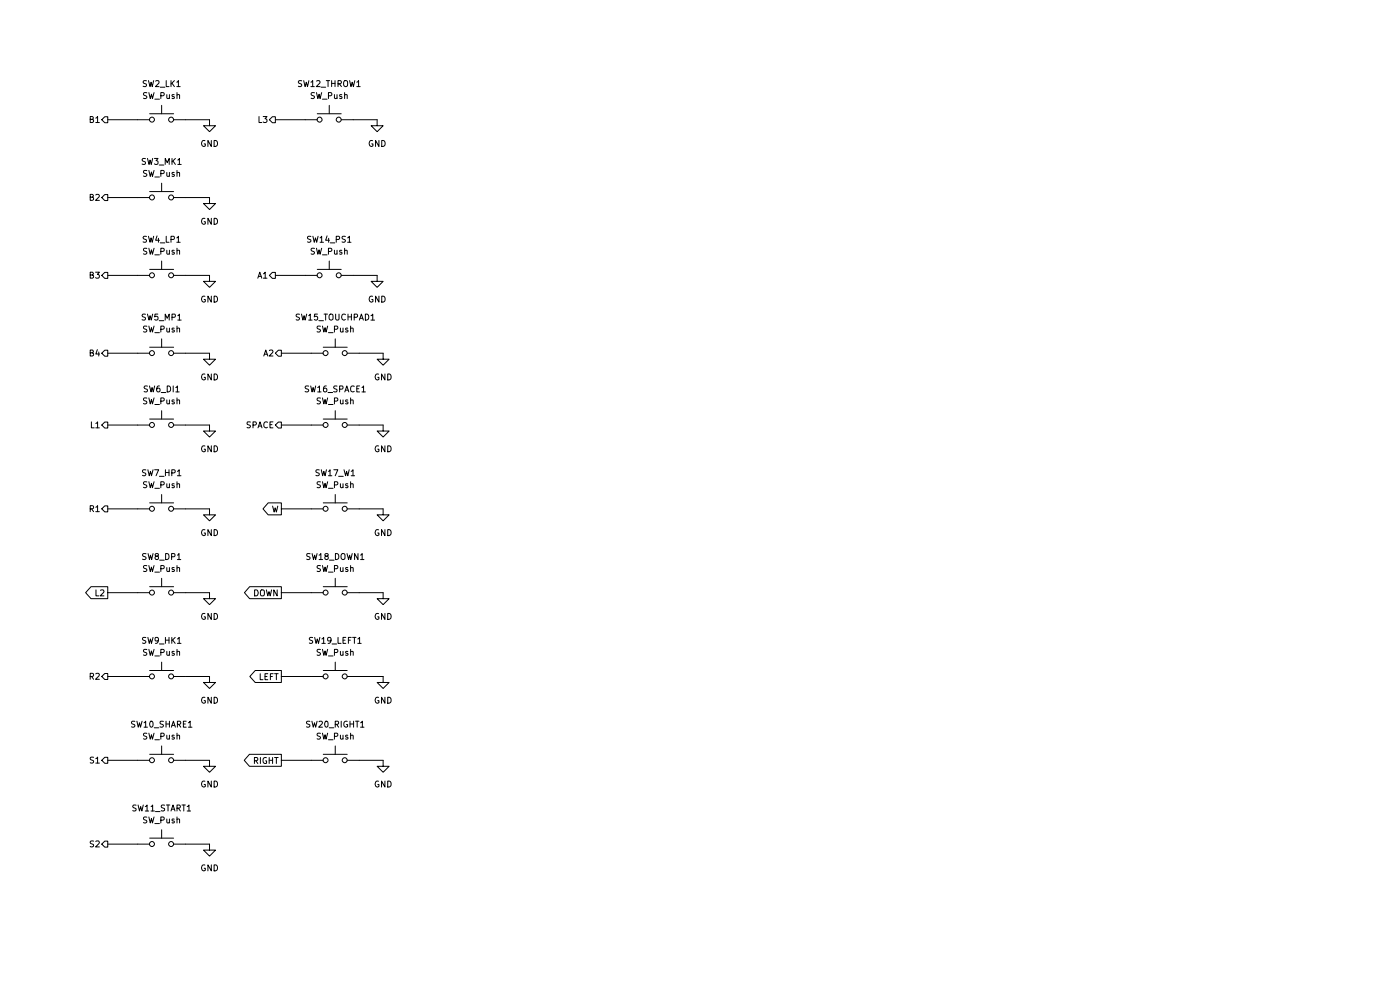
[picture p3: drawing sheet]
(kicad_sch
 (version 20231120)
 (generator "eeschema")
 (generator_version "8.0")
 (paper "A4")
 (lib_symbols
  (symbol "Switch:SW_Push"
   (pin_numbers hide)
   (pin_names
    (offset 1.016) hide) (exclude_from_sim no) (in_bom yes) (on_board yes)
   (property "Reference" "SW" (at 1.27 2.54 0) (effects (font (size 1.27 1.27)) (justify left)))
   (property "Value" "SW_Push" (at 0 -1.524 0) (effects (font (size 1.27 1.27))))
   (property "Footprint" "" (at 0 5.08 0) (effects (font (size 1.27 1.27)) (hide yes)))
   (property "Datasheet" "~" (at 0 5.08 0) (effects (font (size 1.27 1.27)) (hide yes)))
   (property "Description" "Push button switch, generic, two pins" (at 0 0 0) (effects (font (size 1.27 1.27)) (hide yes)))
   (symbol "SW_Push_0_1"
    (circle (center -2.032 0) (radius 0.508) (stroke (width 0) (type default)) (fill (type none)))
    (polyline (pts (xy 0 1.27) (xy 0 3.048)) (stroke (width 0) (type default)) (fill (type none)))
    (polyline (pts (xy 2.54 1.27) (xy -2.54 1.27)) (stroke (width 0) (type default)) (fill (type none)))
    (circle (center 2.032 0) (radius 0.508) (stroke (width 0) (type default)) (fill (type none)))
    (pin passive line (at -5.08 0 0) (length 2.54) (name "1" (effects (font (size 1.27 1.27)))) (number "1" (effects (font (size 1.27 1.27)))))
    (pin passive line (at 5.08 0 180) (length 2.54) (name "2" (effects (font (size 1.27 1.27)))) (number "2" (effects (font (size 1.27 1.27)))))))
  (symbol "power:GND"
   (power)
   (pin_names
    (offset 0)) (exclude_from_sim no) (in_bom yes) (on_board yes)
   (property "Reference" "#PWR" (at 0 -6.35 0) (effects (font (size 1.27 1.27)) (hide yes)))
   (property "Value" "GND" (at 0 -3.81 0) (effects (font (size 1.27 1.27))))
   (property "Footprint" "" (at 0 0 0) (effects (font (size 1.27 1.27)) (hide yes)))
   (property "Datasheet" "" (at 0 0 0) (effects (font (size 1.27 1.27)) (hide yes)))
   (property "Description" "Power symbol creates a global label with name \"GND\" , ground" (at 0 0 0) (effects (font (size 1.27 1.27)) (hide yes)))
   (symbol "GND_0_1"
    (polyline (pts (xy 0 0) (xy 0 -1.27) (xy 1.27 -1.27) (xy 0 -2.54) (xy -1.27 -1.27) (xy 0 -1.27)) (stroke (width 0) (type default)) (fill (type none))))
   (symbol "GND_1_1"
    (pin power_in line (at 0 0 270) (length 0) hide (name "GND" (effects (font (size 1.27 1.27)))) (number "1" (effects (font (size 1.27 1.27))))))))
 (wire
  (pts (xy 22.86 74.93) (xy 29.21 74.93))
  (stroke (width 0) (type default)))
 (wire
  (pts (xy 59.69 90.17) (xy 66.04 90.17))
  (stroke (width 0) (type default)))
 (wire
  (pts (xy 58.42 58.42) (xy 64.77 58.42))
  (stroke (width 0) (type default)))
 (wire
  (pts (xy 58.42 25.4) (xy 64.77 25.4))
  (stroke (width 0) (type default)))
 (wire
  (pts (xy 39.37 90.17) (xy 44.45 90.17))
  (stroke (width 0) (type default)))
 (wire
  (pts (xy 76.2 143.51) (xy 81.28 143.51))
  (stroke (width 0) (type default)))
 (wire
  (pts (xy 39.37 143.51) (xy 44.45 143.51))
  (stroke (width 0) (type default)))
 (wire
  (pts (xy 76.2 90.17) (xy 81.28 90.17))
  (stroke (width 0) (type default)))
 (wire
  (pts (xy 22.86 107.95) (xy 29.21 107.95))
  (stroke (width 0) (type default)))
 (wire
  (pts (xy 22.86 125.73) (xy 29.21 125.73))
  (stroke (width 0) (type default)))
 (wire
  (pts (xy 39.37 179.07) (xy 44.45 179.07))
  (stroke (width 0) (type default)))
 (wire
  (pts (xy 59.69 125.73) (xy 66.04 125.73))
  (stroke (width 0) (type default)))
 (wire
  (pts (xy 22.86 143.51) (xy 29.21 143.51))
  (stroke (width 0) (type default)))
 (wire
  (pts (xy 76.2 74.93) (xy 81.28 74.93))
  (stroke (width 0) (type default)))
 (wire
  (pts (xy 22.86 90.17) (xy 29.21 90.17))
  (stroke (width 0) (type default)))
 (wire
  (pts (xy 22.86 41.91) (xy 29.21 41.91))
  (stroke (width 0) (type default)))
 (wire
  (pts (xy 39.37 125.73) (xy 44.45 125.73))
  (stroke (width 0) (type default)))
 (wire
  (pts (xy 39.37 25.4) (xy 44.45 25.4))
  (stroke (width 0) (type default)))
 (wire
  (pts (xy 39.37 107.95) (xy 44.45 107.95))
  (stroke (width 0) (type default)))
 (wire
  (pts (xy 59.69 143.51) (xy 66.04 143.51))
  (stroke (width 0) (type default)))
 (wire
  (pts (xy 76.2 107.95) (xy 81.28 107.95))
  (stroke (width 0) (type default)))
 (wire
  (pts (xy 59.69 74.93) (xy 66.04 74.93))
  (stroke (width 0) (type default)))
 (wire
  (pts (xy 22.86 179.07) (xy 29.21 179.07))
  (stroke (width 0) (type default)))
 (wire
  (pts (xy 76.2 125.73) (xy 81.28 125.73))
  (stroke (width 0) (type default)))
 (wire
  (pts (xy 22.86 58.42) (xy 29.21 58.42))
  (stroke (width 0) (type default)))
 (wire
  (pts (xy 39.37 74.93) (xy 44.45 74.93))
  (stroke (width 0) (type default)))
 (wire
  (pts (xy 39.37 58.42) (xy 44.45 58.42))
  (stroke (width 0) (type default)))
 (wire
  (pts (xy 39.37 41.91) (xy 44.45 41.91))
  (stroke (width 0) (type default)))
 (wire
  (pts (xy 76.2 161.29) (xy 81.28 161.29))
  (stroke (width 0) (type default)))
 (wire
  (pts (xy 74.93 58.42) (xy 80.01 58.42))
  (stroke (width 0) (type default)))
 (wire
  (pts (xy 22.86 25.4) (xy 29.21 25.4))
  (stroke (width 0) (type default)))
 (wire
  (pts (xy 39.37 161.29) (xy 44.45 161.29))
  (stroke (width 0) (type default)))
 (wire
  (pts (xy 59.69 107.95) (xy 66.04 107.95))
  (stroke (width 0) (type default)))
 (wire
  (pts (xy 22.86 161.29) (xy 29.21 161.29))
  (stroke (width 0) (type default)))
 (wire
  (pts (xy 59.69 161.29) (xy 66.04 161.29))
  (stroke (width 0) (type default)))
 (wire
  (pts (xy 74.93 25.4) (xy 80.01 25.4))
  (stroke (width 0) (type default)))
 (global_label "W"
  (shape output)
  (at 59.69 107.95 180)
  (fields_autoplaced yes)
  (effects (font (size 1.27 1.27)) (justify right))
  (property "Intersheetrefs" "${INTERSHEET_REFS}" (at 55.2534 107.95 0) (effects (font (size 1.27 1.27)) (justify right) (hide yes))))
 (global_label "RIGHT"
  (shape output)
  (at 59.69 161.29 180)
  (fields_autoplaced yes)
  (effects (font (size 1.27 1.27)) (justify right))
  (property "Intersheetrefs" "${INTERSHEET_REFS}" (at 51.2619 161.29 0) (effects (font (size 1.27 1.27)) (justify right) (hide yes))))
 (global_label "LEFT"
  (shape output)
  (at 59.69 143.51 180)
  (fields_autoplaced yes)
  (effects (font (size 1.27 1.27)) (justify right))
  (property "Intersheetrefs" "${INTERSHEET_REFS}" (at 52.4715 143.51 0) (effects (font (size 1.27 1.27)) (justify right) (hide yes))))
 (global_label "L2"
  (shape output)
  (at 22.86 125.73 180)
  (fields_autoplaced yes)
  (effects (font (size 1.27 1.27)) (justify right))
  (property "Intersheetrefs" "${INTERSHEET_REFS}" (at 17.6372 125.73 0) (effects (font (size 1.27 1.27)) (justify right) (hide yes))))
 (global_label "DOWN"
  (shape output)
  (at 59.69 125.73 180)
  (fields_autoplaced yes)
  (effects (font (size 1.27 1.27)) (justify right))
  (property "Intersheetrefs" "${INTERSHEET_REFS}" (at 51.3224 125.73 0) (effects (font (size 1.27 1.27)) (justify right) (hide yes))))
 (hierarchical_label "A2"
  (shape output)
  (at 59.69 74.93 180)
  (fields_autoplaced yes)
  (effects (font (size 1.27 1.27)) (justify right)))
 (hierarchical_label "B1"
  (shape output)
  (at 22.86 25.4 180)
  (fields_autoplaced yes)
  (effects (font (size 1.27 1.27)) (justify right)))
 (hierarchical_label "SPACE"
  (shape output)
  (at 59.69 90.17 180)
  (fields_autoplaced yes)
  (effects (font (size 1.27 1.27)) (justify right)))
 (hierarchical_label "B3"
  (shape output)
  (at 22.86 58.42 180)
  (fields_autoplaced yes)
  (effects (font (size 1.27 1.27)) (justify right)))
 (hierarchical_label "B4"
  (shape output)
  (at 22.86 74.93 180)
  (fields_autoplaced yes)
  (effects (font (size 1.27 1.27)) (justify right)))
 (hierarchical_label "S2"
  (shape output)
  (at 22.86 179.07 180)
  (fields_autoplaced yes)
  (effects (font (size 1.27 1.27)) (justify right)))
 (hierarchical_label "B2"
  (shape output)
  (at 22.86 41.91 180)
  (fields_autoplaced yes)
  (effects (font (size 1.27 1.27)) (justify right)))
 (hierarchical_label "R1"
  (shape output)
  (at 22.86 107.95 180)
  (fields_autoplaced yes)
  (effects (font (size 1.27 1.27)) (justify right)))
 (hierarchical_label "L1"
  (shape output)
  (at 22.86 90.17 180)
  (fields_autoplaced yes)
  (effects (font (size 1.27 1.27)) (justify right)))
 (hierarchical_label "A1"
  (shape output)
  (at 58.42 58.42 180)
  (fields_autoplaced yes)
  (effects (font (size 1.27 1.27)) (justify right)))
 (hierarchical_label "R2"
  (shape output)
  (at 22.86 143.51 180)
  (fields_autoplaced yes)
  (effects (font (size 1.27 1.27)) (justify right)))
 (hierarchical_label "S1"
  (shape output)
  (at 22.86 161.29 180)
  (fields_autoplaced yes)
  (effects (font (size 1.27 1.27)) (justify right)))
 (hierarchical_label "L3"
  (shape output)
  (at 58.42 25.4 180)
  (fields_autoplaced yes)
  (effects (font (size 1.27 1.27)) (justify right)))
 (symbol
  (lib_id "Switch:SW_Push")
  (at 71.12 125.73 0)
  (unit 1)
  (exclude_from_sim no)
  (in_bom no)
  (on_board yes)
  (dnp no)
  (fields_autoplaced yes)
  (property "Reference" "SW18_DOWN1" (at 71.12 118.11 0) (effects (font (size 1.27 1.27))))
  (property "Value" "SW_Push" (at 71.12 120.65 0) (effects (font (size 1.27 1.27))))
  (property "Footprint" "PCM_Switch_Keyboard_Hotswap_Kailh:SW_Hotswap_Kailh_MX_1.00u" (at 71.12 120.65 0) (effects (font (size 1.27 1.27)) (hide yes)))
  (property "Datasheet" "~" (at 71.12 120.65 0) (effects (font (size 1.27 1.27)) (hide yes)))
  (property "Description" "" (at 71.12 125.73 0) (effects (font (size 1.27 1.27)) (hide yes)))
  (pin "1")
  (pin "2"))
 (symbol
  (lib_id "power:GND")
  (at 81.28 90.17 0)
  (unit 1)
  (exclude_from_sim no)
  (in_bom yes)
  (on_board yes)
  (dnp no)
  (fields_autoplaced yes)
  (property "Reference" "#PWR040" (at 81.28 96.52 0) (effects (font (size 1.27 1.27)) (hide yes)))
  (property "Value" "GND" (at 81.28 95.25 0) (effects (font (size 1.27 1.27))))
  (property "Footprint" "" (at 81.28 90.17 0) (effects (font (size 1.27 1.27)) (hide yes)))
  (property "Datasheet" "" (at 81.28 90.17 0) (effects (font (size 1.27 1.27)) (hide yes)))
  (property "Description" "" (at 81.28 90.17 0) (effects (font (size 1.27 1.27)) (hide yes)))
  (pin "1"))
 (symbol
  (lib_id "power:GND")
  (at 44.45 125.73 0)
  (unit 1)
  (exclude_from_sim no)
  (in_bom yes)
  (on_board yes)
  (dnp no)
  (fields_autoplaced yes)
  (property "Reference" "#PWR032" (at 44.45 132.08 0) (effects (font (size 1.27 1.27)) (hide yes)))
  (property "Value" "GND" (at 44.45 130.81 0) (effects (font (size 1.27 1.27))))
  (property "Footprint" "" (at 44.45 125.73 0) (effects (font (size 1.27 1.27)) (hide yes)))
  (property "Datasheet" "" (at 44.45 125.73 0) (effects (font (size 1.27 1.27)) (hide yes)))
  (property "Description" "" (at 44.45 125.73 0) (effects (font (size 1.27 1.27)) (hide yes)))
  (pin "1"))
 (symbol
  (lib_id "Switch:SW_Push")
  (at 34.29 74.93 0)
  (unit 1)
  (exclude_from_sim no)
  (in_bom no)
  (on_board yes)
  (dnp no)
  (fields_autoplaced yes)
  (property "Reference" "SW5_MP1" (at 34.29 67.31 0) (effects (font (size 1.27 1.27))))
  (property "Value" "SW_Push" (at 34.29 69.85 0) (effects (font (size 1.27 1.27))))
  (property "Footprint" "PCM_Switch_Keyboard_Hotswap_Kailh:SW_Hotswap_Kailh_MX" (at 34.29 69.85 0) (effects (font (size 1.27 1.27)) (hide yes)))
  (property "Datasheet" "~" (at 34.29 69.85 0) (effects (font (size 1.27 1.27)) (hide yes)))
  (property "Description" "" (at 34.29 74.93 0) (effects (font (size 1.27 1.27)) (hide yes)))
  (pin "1")
  (pin "2"))
 (symbol
  (lib_id "power:GND")
  (at 81.28 74.93 0)
  (unit 1)
  (exclude_from_sim no)
  (in_bom yes)
  (on_board yes)
  (dnp no)
  (fields_autoplaced yes)
  (property "Reference" "#PWR039" (at 81.28 81.28 0) (effects (font (size 1.27 1.27)) (hide yes)))
  (property "Value" "GND" (at 81.28 80.01 0) (effects (font (size 1.27 1.27))))
  (property "Footprint" "" (at 81.28 74.93 0) (effects (font (size 1.27 1.27)) (hide yes)))
  (property "Datasheet" "" (at 81.28 74.93 0) (effects (font (size 1.27 1.27)) (hide yes)))
  (property "Description" "" (at 81.28 74.93 0) (effects (font (size 1.27 1.27)) (hide yes)))
  (pin "1"))
 (symbol
  (lib_id "power:GND")
  (at 44.45 143.51 0)
  (unit 1)
  (exclude_from_sim no)
  (in_bom yes)
  (on_board yes)
  (dnp no)
  (fields_autoplaced yes)
  (property "Reference" "#PWR033" (at 44.45 149.86 0) (effects (font (size 1.27 1.27)) (hide yes)))
  (property "Value" "GND" (at 44.45 148.59 0) (effects (font (size 1.27 1.27))))
  (property "Footprint" "" (at 44.45 143.51 0) (effects (font (size 1.27 1.27)) (hide yes)))
  (property "Datasheet" "" (at 44.45 143.51 0) (effects (font (size 1.27 1.27)) (hide yes)))
  (property "Description" "" (at 44.45 143.51 0) (effects (font (size 1.27 1.27)) (hide yes)))
  (pin "1"))
 (symbol
  (lib_id "Switch:SW_Push")
  (at 71.12 161.29 0)
  (unit 1)
  (exclude_from_sim no)
  (in_bom no)
  (on_board yes)
  (dnp no)
  (fields_autoplaced yes)
  (property "Reference" "SW20_RIGHT1" (at 71.12 153.67 0) (effects (font (size 1.27 1.27))))
  (property "Value" "SW_Push" (at 71.12 156.21 0) (effects (font (size 1.27 1.27))))
  (property "Footprint" "PCM_Switch_Keyboard_Hotswap_Kailh:SW_Hotswap_Kailh_MX_1.00u" (at 71.12 156.21 0) (effects (font (size 1.27 1.27)) (hide yes)))
  (property "Datasheet" "~" (at 71.12 156.21 0) (effects (font (size 1.27 1.27)) (hide yes)))
  (property "Description" "" (at 71.12 161.29 0) (effects (font (size 1.27 1.27)) (hide yes)))
  (pin "1")
  (pin "2"))
 (symbol
  (lib_id "power:GND")
  (at 81.28 125.73 0)
  (unit 1)
  (exclude_from_sim no)
  (in_bom yes)
  (on_board yes)
  (dnp no)
  (fields_autoplaced yes)
  (property "Reference" "#PWR042" (at 81.28 132.08 0) (effects (font (size 1.27 1.27)) (hide yes)))
  (property "Value" "GND" (at 81.28 130.81 0) (effects (font (size 1.27 1.27))))
  (property "Footprint" "" (at 81.28 125.73 0) (effects (font (size 1.27 1.27)) (hide yes)))
  (property "Datasheet" "" (at 81.28 125.73 0) (effects (font (size 1.27 1.27)) (hide yes)))
  (property "Description" "" (at 81.28 125.73 0) (effects (font (size 1.27 1.27)) (hide yes)))
  (pin "1"))
 (symbol
  (lib_id "power:GND")
  (at 80.01 25.4 0)
  (unit 1)
  (exclude_from_sim no)
  (in_bom yes)
  (on_board yes)
  (dnp no)
  (fields_autoplaced yes)
  (property "Reference" "#PWR036" (at 80.01 31.75 0) (effects (font (size 1.27 1.27)) (hide yes)))
  (property "Value" "GND" (at 80.01 30.48 0) (effects (font (size 1.27 1.27))))
  (property "Footprint" "" (at 80.01 25.4 0) (effects (font (size 1.27 1.27)) (hide yes)))
  (property "Datasheet" "" (at 80.01 25.4 0) (effects (font (size 1.27 1.27)) (hide yes)))
  (property "Description" "" (at 80.01 25.4 0) (effects (font (size 1.27 1.27)) (hide yes)))
  (pin "1"))
 (symbol
  (lib_id "power:GND")
  (at 81.28 107.95 0)
  (unit 1)
  (exclude_from_sim no)
  (in_bom yes)
  (on_board yes)
  (dnp no)
  (fields_autoplaced yes)
  (property "Reference" "#PWR041" (at 81.28 114.3 0) (effects (font (size 1.27 1.27)) (hide yes)))
  (property "Value" "GND" (at 81.28 113.03 0) (effects (font (size 1.27 1.27))))
  (property "Footprint" "" (at 81.28 107.95 0) (effects (font (size 1.27 1.27)) (hide yes)))
  (property "Datasheet" "" (at 81.28 107.95 0) (effects (font (size 1.27 1.27)) (hide yes)))
  (property "Description" "" (at 81.28 107.95 0) (effects (font (size 1.27 1.27)) (hide yes)))
  (pin "1"))
 (symbol
  (lib_id "Switch:SW_Push")
  (at 71.12 107.95 0)
  (unit 1)
  (exclude_from_sim no)
  (in_bom no)
  (on_board yes)
  (dnp no)
  (fields_autoplaced yes)
  (property "Reference" "SW17_W1" (at 71.12 100.33 0) (effects (font (size 1.27 1.27))))
  (property "Value" "SW_Push" (at 71.12 102.87 0) (effects (font (size 1.27 1.27))))
  (property "Footprint" "PCM_Switch_Keyboard_Hotswap_Kailh:SW_Hotswap_Kailh_MX_1.00u" (at 71.12 102.87 0) (effects (font (size 1.27 1.27)) (hide yes)))
  (property "Datasheet" "~" (at 71.12 102.87 0) (effects (font (size 1.27 1.27)) (hide yes)))
  (property "Description" "" (at 71.12 107.95 0) (effects (font (size 1.27 1.27)) (hide yes)))
  (pin "1")
  (pin "2"))
 (symbol
  (lib_id "power:GND")
  (at 44.45 25.4 0)
  (unit 1)
  (exclude_from_sim no)
  (in_bom yes)
  (on_board yes)
  (dnp no)
  (fields_autoplaced yes)
  (property "Reference" "#PWR026" (at 44.45 31.75 0) (effects (font (size 1.27 1.27)) (hide yes)))
  (property "Value" "GND" (at 44.45 30.48 0) (effects (font (size 1.27 1.27))))
  (property "Footprint" "" (at 44.45 25.4 0) (effects (font (size 1.27 1.27)) (hide yes)))
  (property "Datasheet" "" (at 44.45 25.4 0) (effects (font (size 1.27 1.27)) (hide yes)))
  (property "Description" "" (at 44.45 25.4 0) (effects (font (size 1.27 1.27)) (hide yes)))
  (pin "1"))
 (symbol
  (lib_id "Switch:SW_Push")
  (at 34.29 179.07 0)
  (unit 1)
  (exclude_from_sim no)
  (in_bom no)
  (on_board yes)
  (dnp no)
  (fields_autoplaced yes)
  (property "Reference" "SW11_START1" (at 34.29 171.45 0) (effects (font (size 1.27 1.27))))
  (property "Value" "SW_Push" (at 34.29 173.99 0) (effects (font (size 1.27 1.27))))
  (property "Footprint" "PCM_Switch_Keyboard_Cherry_MX:SW_Cherry_MX_PCB" (at 34.29 173.99 0) (effects (font (size 1.27 1.27)) (hide yes)))
  (property "Datasheet" "~" (at 34.29 173.99 0) (effects (font (size 1.27 1.27)) (hide yes)))
  (property "Description" "" (at 34.29 179.07 0) (effects (font (size 1.27 1.27)) (hide yes)))
  (pin "1")
  (pin "2"))
 (symbol
  (lib_id "Switch:SW_Push")
  (at 71.12 90.17 0)
  (unit 1)
  (exclude_from_sim no)
  (in_bom no)
  (on_board yes)
  (dnp no)
  (fields_autoplaced yes)
  (property "Reference" "SW16_SPACE1" (at 71.12 82.55 0) (effects (font (size 1.27 1.27))))
  (property "Value" "SW_Push" (at 71.12 85.09 0) (effects (font (size 1.27 1.27))))
  (property "Footprint" "PCM_Switch_Keyboard_Hotswap_Kailh:SW_Hotswap_Kailh_MX" (at 71.12 85.09 0) (effects (font (size 1.27 1.27)) (hide yes)))
  (property "Datasheet" "~" (at 71.12 85.09 0) (effects (font (size 1.27 1.27)) (hide yes)))
  (property "Description" "" (at 71.12 90.17 0) (effects (font (size 1.27 1.27)) (hide yes)))
  (pin "1")
  (pin "2"))
 (symbol
  (lib_id "power:GND")
  (at 44.45 90.17 0)
  (unit 1)
  (exclude_from_sim no)
  (in_bom yes)
  (on_board yes)
  (dnp no)
  (fields_autoplaced yes)
  (property "Reference" "#PWR030" (at 44.45 96.52 0) (effects (font (size 1.27 1.27)) (hide yes)))
  (property "Value" "GND" (at 44.45 95.25 0) (effects (font (size 1.27 1.27))))
  (property "Footprint" "" (at 44.45 90.17 0) (effects (font (size 1.27 1.27)) (hide yes)))
  (property "Datasheet" "" (at 44.45 90.17 0) (effects (font (size 1.27 1.27)) (hide yes)))
  (property "Description" "" (at 44.45 90.17 0) (effects (font (size 1.27 1.27)) (hide yes)))
  (pin "1"))
 (symbol
  (lib_id "Switch:SW_Push")
  (at 69.85 25.4 0)
  (unit 1)
  (exclude_from_sim no)
  (in_bom no)
  (on_board yes)
  (dnp no)
  (fields_autoplaced yes)
  (property "Reference" "SW12_THROW1" (at 69.85 17.78 0) (effects (font (size 1.27 1.27))))
  (property "Value" "SW_Push" (at 69.85 20.32 0) (effects (font (size 1.27 1.27))))
  (property "Footprint" "PCM_Switch_Keyboard_Hotswap_Kailh:SW_Hotswap_Kailh_MX" (at 69.85 20.32 0) (effects (font (size 1.27 1.27)) (hide yes)))
  (property "Datasheet" "~" (at 69.85 20.32 0) (effects (font (size 1.27 1.27)) (hide yes)))
  (property "Description" "" (at 69.85 25.4 0) (effects (font (size 1.27 1.27)) (hide yes)))
  (pin "1")
  (pin "2"))
 (symbol
  (lib_id "Switch:SW_Push")
  (at 34.29 41.91 0)
  (unit 1)
  (exclude_from_sim no)
  (in_bom no)
  (on_board yes)
  (dnp no)
  (fields_autoplaced yes)
  (property "Reference" "SW3_MK1" (at 34.29 34.29 0) (effects (font (size 1.27 1.27))))
  (property "Value" "SW_Push" (at 34.29 36.83 0) (effects (font (size 1.27 1.27))))
  (property "Footprint" "PCM_Switch_Keyboard_Hotswap_Kailh:SW_Hotswap_Kailh_MX" (at 34.29 36.83 0) (effects (font (size 1.27 1.27)) (hide yes)))
  (property "Datasheet" "~" (at 34.29 36.83 0) (effects (font (size 1.27 1.27)) (hide yes)))
  (property "Description" "" (at 34.29 41.91 0) (effects (font (size 1.27 1.27)) (hide yes)))
  (pin "1")
  (pin "2"))
 (symbol
  (lib_id "power:GND")
  (at 44.45 107.95 0)
  (unit 1)
  (exclude_from_sim no)
  (in_bom yes)
  (on_board yes)
  (dnp no)
  (fields_autoplaced yes)
  (property "Reference" "#PWR031" (at 44.45 114.3 0) (effects (font (size 1.27 1.27)) (hide yes)))
  (property "Value" "GND" (at 44.45 113.03 0) (effects (font (size 1.27 1.27))))
  (property "Footprint" "" (at 44.45 107.95 0) (effects (font (size 1.27 1.27)) (hide yes)))
  (property "Datasheet" "" (at 44.45 107.95 0) (effects (font (size 1.27 1.27)) (hide yes)))
  (property "Description" "" (at 44.45 107.95 0) (effects (font (size 1.27 1.27)) (hide yes)))
  (pin "1"))
 (symbol
  (lib_id "Switch:SW_Push")
  (at 34.29 161.29 0)
  (unit 1)
  (exclude_from_sim no)
  (in_bom no)
  (on_board yes)
  (dnp no)
  (fields_autoplaced yes)
  (property "Reference" "SW10_SHARE1" (at 34.29 153.67 0) (effects (font (size 1.27 1.27))))
  (property "Value" "SW_Push" (at 34.29 156.21 0) (effects (font (size 1.27 1.27))))
  (property "Footprint" "PCM_Switch_Keyboard_Cherry_MX:SW_Cherry_MX_PCB" (at 34.29 156.21 0) (effects (font (size 1.27 1.27)) (hide yes)))
  (property "Datasheet" "~" (at 34.29 156.21 0) (effects (font (size 1.27 1.27)) (hide yes)))
  (property "Description" "" (at 34.29 161.29 0) (effects (font (size 1.27 1.27)) (hide yes)))
  (pin "1")
  (pin "2"))
 (symbol
  (lib_id "power:GND")
  (at 44.45 74.93 0)
  (unit 1)
  (exclude_from_sim no)
  (in_bom yes)
  (on_board yes)
  (dnp no)
  (fields_autoplaced yes)
  (property "Reference" "#PWR029" (at 44.45 81.28 0) (effects (font (size 1.27 1.27)) (hide yes)))
  (property "Value" "GND" (at 44.45 80.01 0) (effects (font (size 1.27 1.27))))
  (property "Footprint" "" (at 44.45 74.93 0) (effects (font (size 1.27 1.27)) (hide yes)))
  (property "Datasheet" "" (at 44.45 74.93 0) (effects (font (size 1.27 1.27)) (hide yes)))
  (property "Description" "" (at 44.45 74.93 0) (effects (font (size 1.27 1.27)) (hide yes)))
  (pin "1"))
 (symbol
  (lib_id "Switch:SW_Push")
  (at 34.29 58.42 0)
  (unit 1)
  (exclude_from_sim no)
  (in_bom no)
  (on_board yes)
  (dnp no)
  (fields_autoplaced yes)
  (property "Reference" "SW4_LP1" (at 34.29 50.8 0) (effects (font (size 1.27 1.27))))
  (property "Value" "SW_Push" (at 34.29 53.34 0) (effects (font (size 1.27 1.27))))
  (property "Footprint" "PCM_Switch_Keyboard_Hotswap_Kailh:SW_Hotswap_Kailh_MX" (at 34.29 53.34 0) (effects (font (size 1.27 1.27)) (hide yes)))
  (property "Datasheet" "~" (at 34.29 53.34 0) (effects (font (size 1.27 1.27)) (hide yes)))
  (property "Description" "" (at 34.29 58.42 0) (effects (font (size 1.27 1.27)) (hide yes)))
  (pin "1")
  (pin "2"))
 (symbol
  (lib_id "Switch:SW_Push")
  (at 34.29 143.51 0)
  (unit 1)
  (exclude_from_sim no)
  (in_bom no)
  (on_board yes)
  (dnp no)
  (fields_autoplaced yes)
  (property "Reference" "SW9_HK1" (at 34.29 135.89 0) (effects (font (size 1.27 1.27))))
  (property "Value" "SW_Push" (at 34.29 138.43 0) (effects (font (size 1.27 1.27))))
  (property "Footprint" "PCM_Switch_Keyboard_Hotswap_Kailh:SW_Hotswap_Kailh_MX" (at 34.29 138.43 0) (effects (font (size 1.27 1.27)) (hide yes)))
  (property "Datasheet" "~" (at 34.29 138.43 0) (effects (font (size 1.27 1.27)) (hide yes)))
  (property "Description" "" (at 34.29 143.51 0) (effects (font (size 1.27 1.27)) (hide yes)))
  (pin "1")
  (pin "2"))
 (symbol
  (lib_id "power:GND")
  (at 44.45 179.07 0)
  (unit 1)
  (exclude_from_sim no)
  (in_bom yes)
  (on_board yes)
  (dnp no)
  (fields_autoplaced yes)
  (property "Reference" "#PWR035" (at 44.45 185.42 0) (effects (font (size 1.27 1.27)) (hide yes)))
  (property "Value" "GND" (at 44.45 184.15 0) (effects (font (size 1.27 1.27))))
  (property "Footprint" "" (at 44.45 179.07 0) (effects (font (size 1.27 1.27)) (hide yes)))
  (property "Datasheet" "" (at 44.45 179.07 0) (effects (font (size 1.27 1.27)) (hide yes)))
  (property "Description" "" (at 44.45 179.07 0) (effects (font (size 1.27 1.27)) (hide yes)))
  (pin "1"))
 (symbol
  (lib_id "power:GND")
  (at 44.45 58.42 0)
  (unit 1)
  (exclude_from_sim no)
  (in_bom yes)
  (on_board yes)
  (dnp no)
  (fields_autoplaced yes)
  (property "Reference" "#PWR028" (at 44.45 64.77 0) (effects (font (size 1.27 1.27)) (hide yes)))
  (property "Value" "GND" (at 44.45 63.5 0) (effects (font (size 1.27 1.27))))
  (property "Footprint" "" (at 44.45 58.42 0) (effects (font (size 1.27 1.27)) (hide yes)))
  (property "Datasheet" "" (at 44.45 58.42 0) (effects (font (size 1.27 1.27)) (hide yes)))
  (property "Description" "" (at 44.45 58.42 0) (effects (font (size 1.27 1.27)) (hide yes)))
  (pin "1"))
 (symbol
  (lib_id "power:GND")
  (at 81.28 161.29 0)
  (unit 1)
  (exclude_from_sim no)
  (in_bom yes)
  (on_board yes)
  (dnp no)
  (fields_autoplaced yes)
  (property "Reference" "#PWR044" (at 81.28 167.64 0) (effects (font (size 1.27 1.27)) (hide yes)))
  (property "Value" "GND" (at 81.28 166.37 0) (effects (font (size 1.27 1.27))))
  (property "Footprint" "" (at 81.28 161.29 0) (effects (font (size 1.27 1.27)) (hide yes)))
  (property "Datasheet" "" (at 81.28 161.29 0) (effects (font (size 1.27 1.27)) (hide yes)))
  (property "Description" "" (at 81.28 161.29 0) (effects (font (size 1.27 1.27)) (hide yes)))
  (pin "1"))
 (symbol
  (lib_id "Switch:SW_Push")
  (at 71.12 74.93 0)
  (unit 1)
  (exclude_from_sim no)
  (in_bom no)
  (on_board yes)
  (dnp no)
  (fields_autoplaced yes)
  (property "Reference" "SW15_TOUCHPAD1" (at 71.12 67.31 0) (effects (font (size 1.27 1.27))))
  (property "Value" "SW_Push" (at 71.12 69.85 0) (effects (font (size 1.27 1.27))))
  (property "Footprint" "PCM_Switch_Keyboard_Cherry_MX:SW_Cherry_MX_PCB" (at 71.12 69.85 0) (effects (font (size 1.27 1.27)) (hide yes)))
  (property "Datasheet" "~" (at 71.12 69.85 0) (effects (font (size 1.27 1.27)) (hide yes)))
  (property "Description" "" (at 71.12 74.93 0) (effects (font (size 1.27 1.27)) (hide yes)))
  (pin "1")
  (pin "2"))
 (symbol
  (lib_id "Switch:SW_Push")
  (at 69.85 58.42 0)
  (unit 1)
  (exclude_from_sim no)
  (in_bom no)
  (on_board yes)
  (dnp no)
  (fields_autoplaced yes)
  (property "Reference" "SW14_PS1" (at 69.85 50.8 0) (effects (font (size 1.27 1.27))))
  (property "Value" "SW_Push" (at 69.85 53.34 0) (effects (font (size 1.27 1.27))))
  (property "Footprint" "PCM_Switch_Keyboard_Cherry_MX:SW_Cherry_MX_PCB" (at 69.85 53.34 0) (effects (font (size 1.27 1.27)) (hide yes)))
  (property "Datasheet" "~" (at 69.85 53.34 0) (effects (font (size 1.27 1.27)) (hide yes)))
  (property "Description" "" (at 69.85 58.42 0) (effects (font (size 1.27 1.27)) (hide yes)))
  (pin "1")
  (pin "2"))
 (symbol
  (lib_id "power:GND")
  (at 80.01 58.42 0)
  (unit 1)
  (exclude_from_sim no)
  (in_bom yes)
  (on_board yes)
  (dnp no)
  (fields_autoplaced yes)
  (property "Reference" "#PWR038" (at 80.01 64.77 0) (effects (font (size 1.27 1.27)) (hide yes)))
  (property "Value" "GND" (at 80.01 63.5 0) (effects (font (size 1.27 1.27))))
  (property "Footprint" "" (at 80.01 58.42 0) (effects (font (size 1.27 1.27)) (hide yes)))
  (property "Datasheet" "" (at 80.01 58.42 0) (effects (font (size 1.27 1.27)) (hide yes)))
  (property "Description" "" (at 80.01 58.42 0) (effects (font (size 1.27 1.27)) (hide yes)))
  (pin "1"))
 (symbol
  (lib_id "Switch:SW_Push")
  (at 34.29 125.73 0)
  (unit 1)
  (exclude_from_sim no)
  (in_bom no)
  (on_board yes)
  (dnp no)
  (fields_autoplaced yes)
  (property "Reference" "SW8_DP1" (at 34.29 118.11 0) (effects (font (size 1.27 1.27))))
  (property "Value" "SW_Push" (at 34.29 120.65 0) (effects (font (size 1.27 1.27))))
  (property "Footprint" "PCM_Switch_Keyboard_Hotswap_Kailh:SW_Hotswap_Kailh_MX" (at 34.29 120.65 0) (effects (font (size 1.27 1.27)) (hide yes)))
  (property "Datasheet" "~" (at 34.29 120.65 0) (effects (font (size 1.27 1.27)) (hide yes)))
  (property "Description" "" (at 34.29 125.73 0) (effects (font (size 1.27 1.27)) (hide yes)))
  (pin "1")
  (pin "2"))
 (symbol
  (lib_id "Switch:SW_Push")
  (at 34.29 25.4 0)
  (unit 1)
  (exclude_from_sim no)
  (in_bom no)
  (on_board yes)
  (dnp no)
  (fields_autoplaced yes)
  (property "Reference" "SW2_LK1" (at 34.29 17.78 0) (effects (font (size 1.27 1.27))))
  (property "Value" "SW_Push" (at 34.29 20.32 0) (effects (font (size 1.27 1.27))))
  (property "Footprint" "PCM_Switch_Keyboard_Hotswap_Kailh:SW_Hotswap_Kailh_MX" (at 34.29 20.32 0) (effects (font (size 1.27 1.27)) (hide yes)))
  (property "Datasheet" "~" (at 34.29 20.32 0) (effects (font (size 1.27 1.27)) (hide yes)))
  (property "Description" "" (at 34.29 25.4 0) (effects (font (size 1.27 1.27)) (hide yes)))
  (pin "1")
  (pin "2"))
 (symbol
  (lib_id "Switch:SW_Push")
  (at 34.29 107.95 0)
  (unit 1)
  (exclude_from_sim no)
  (in_bom no)
  (on_board yes)
  (dnp no)
  (fields_autoplaced yes)
  (property "Reference" "SW7_HP1" (at 34.29 100.33 0) (effects (font (size 1.27 1.27))))
  (property "Value" "SW_Push" (at 34.29 102.87 0) (effects (font (size 1.27 1.27))))
  (property "Footprint" "PCM_Switch_Keyboard_Hotswap_Kailh:SW_Hotswap_Kailh_MX" (at 34.29 102.87 0) (effects (font (size 1.27 1.27)) (hide yes)))
  (property "Datasheet" "~" (at 34.29 102.87 0) (effects (font (size 1.27 1.27)) (hide yes)))
  (property "Description" "" (at 34.29 107.95 0) (effects (font (size 1.27 1.27)) (hide yes)))
  (pin "1")
  (pin "2"))
 (symbol
  (lib_id "Switch:SW_Push")
  (at 71.12 143.51 0)
  (unit 1)
  (exclude_from_sim no)
  (in_bom no)
  (on_board yes)
  (dnp no)
  (fields_autoplaced yes)
  (property "Reference" "SW19_LEFT1" (at 71.12 135.89 0) (effects (font (size 1.27 1.27))))
  (property "Value" "SW_Push" (at 71.12 138.43 0) (effects (font (size 1.27 1.27))))
  (property "Footprint" "PCM_Switch_Keyboard_Hotswap_Kailh:SW_Hotswap_Kailh_MX_1.00u" (at 71.12 138.43 0) (effects (font (size 1.27 1.27)) (hide yes)))
  (property "Datasheet" "~" (at 71.12 138.43 0) (effects (font (size 1.27 1.27)) (hide yes)))
  (property "Description" "" (at 71.12 143.51 0) (effects (font (size 1.27 1.27)) (hide yes)))
  (pin "1")
  (pin "2"))
 (symbol
  (lib_id "power:GND")
  (at 81.28 143.51 0)
  (unit 1)
  (exclude_from_sim no)
  (in_bom yes)
  (on_board yes)
  (dnp no)
  (fields_autoplaced yes)
  (property "Reference" "#PWR043" (at 81.28 149.86 0) (effects (font (size 1.27 1.27)) (hide yes)))
  (property "Value" "GND" (at 81.28 148.59 0) (effects (font (size 1.27 1.27))))
  (property "Footprint" "" (at 81.28 143.51 0) (effects (font (size 1.27 1.27)) (hide yes)))
  (property "Datasheet" "" (at 81.28 143.51 0) (effects (font (size 1.27 1.27)) (hide yes)))
  (property "Description" "" (at 81.28 143.51 0) (effects (font (size 1.27 1.27)) (hide yes)))
  (pin "1"))
 (symbol
  (lib_id "Switch:SW_Push")
  (at 34.29 90.17 0)
  (unit 1)
  (exclude_from_sim no)
  (in_bom no)
  (on_board yes)
  (dnp no)
  (fields_autoplaced yes)
  (property "Reference" "SW6_DI1" (at 34.29 82.55 0) (effects (font (size 1.27 1.27))))
  (property "Value" "SW_Push" (at 34.29 85.09 0) (effects (font (size 1.27 1.27))))
  (property "Footprint" "PCM_Switch_Keyboard_Hotswap_Kailh:SW_Hotswap_Kailh_MX" (at 34.29 85.09 0) (effects (font (size 1.27 1.27)) (hide yes)))
  (property "Datasheet" "~" (at 34.29 85.09 0) (effects (font (size 1.27 1.27)) (hide yes)))
  (property "Description" "" (at 34.29 90.17 0) (effects (font (size 1.27 1.27)) (hide yes)))
  (pin "1")
  (pin "2"))
 (symbol
  (lib_id "power:GND")
  (at 44.45 161.29 0)
  (unit 1)
  (exclude_from_sim no)
  (in_bom yes)
  (on_board yes)
  (dnp no)
  (fields_autoplaced yes)
  (property "Reference" "#PWR034" (at 44.45 167.64 0) (effects (font (size 1.27 1.27)) (hide yes)))
  (property "Value" "GND" (at 44.45 166.37 0) (effects (font (size 1.27 1.27))))
  (property "Footprint" "" (at 44.45 161.29 0) (effects (font (size 1.27 1.27)) (hide yes)))
  (property "Datasheet" "" (at 44.45 161.29 0) (effects (font (size 1.27 1.27)) (hide yes)))
  (property "Description" "" (at 44.45 161.29 0) (effects (font (size 1.27 1.27)) (hide yes)))
  (pin "1"))
 (symbol
  (lib_id "power:GND")
  (at 44.45 41.91 0)
  (unit 1)
  (exclude_from_sim no)
  (in_bom yes)
  (on_board yes)
  (dnp no)
  (fields_autoplaced yes)
  (property "Reference" "#PWR027" (at 44.45 48.26 0) (effects (font (size 1.27 1.27)) (hide yes)))
  (property "Value" "GND" (at 44.45 46.99 0) (effects (font (size 1.27 1.27))))
  (property "Footprint" "" (at 44.45 41.91 0) (effects (font (size 1.27 1.27)) (hide yes)))
  (property "Datasheet" "" (at 44.45 41.91 0) (effects (font (size 1.27 1.27)) (hide yes)))
  (property "Description" "" (at 44.45 41.91 0) (effects (font (size 1.27 1.27)) (hide yes)))
  (pin "1")))
